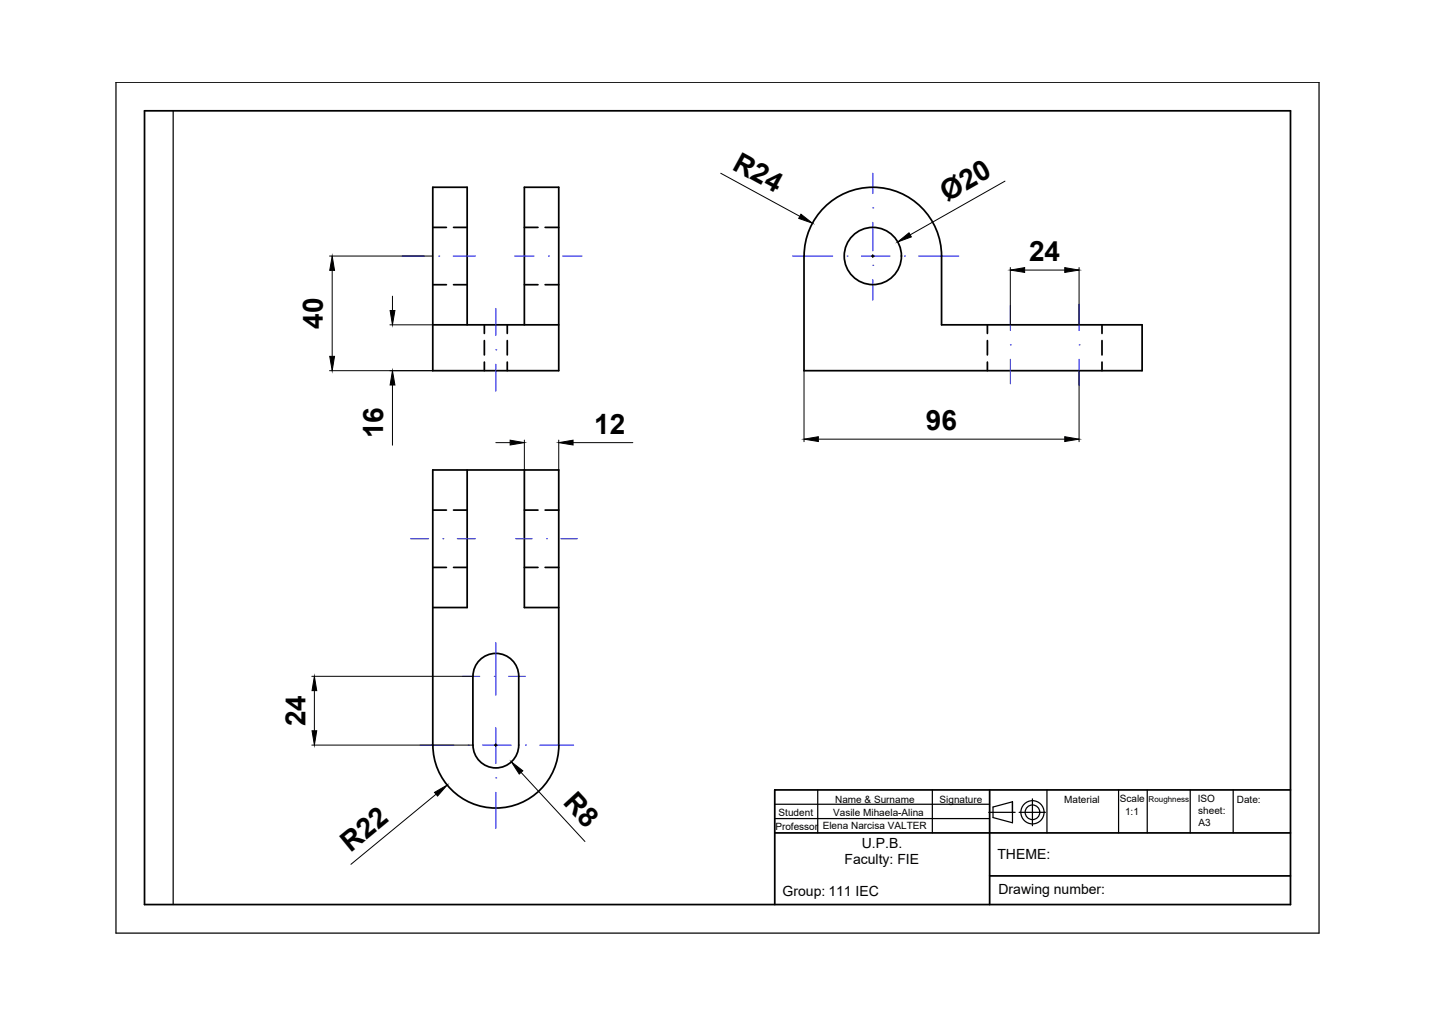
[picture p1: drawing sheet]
<svg xmlns="http://www.w3.org/2000/svg" width="297mm" height="210mm" viewBox="0 0 297 210" stroke-linecap="round" stroke-linejoin="round" font-family="sans-serif">
<!-- layer: 0 -->
<path d="M24 17h248.8v176h-248.8zM35.8 22.9v164.2M160.3 163.4h.1M160.3 169.3h44.4M160.3 166.3h44.4M169.1 163.4v8.8M192.9 163.4v8.8M216.6 163.4v8.8M231.4 163.4v8.8M237.3 163.4v8.8M246.2 163.4v8.8M255.1 163.4v8.8" fill="none" stroke="#000" stroke-width=".25"/>
<path d="M29.9 22.9h237v164.2h-237zM160.3 172.2h106.6M204.7 163.4v23.7M266.9 163.4h-106.6v23.7M204.7 181.1h62.2" fill="none" stroke="#000" stroke-width=".36"/>
<!-- layer: indicator -->
<g fill="none" stroke="#000" stroke-width=".25">
<path d="M204.5 168h5.5M209.4 165.8l-4 1.1v2.2l4 1.1v-4.4v2.2M210.8 168h5.4M213.6 165.2v5.6"/>
<circle cx="213.6" cy="168" r="2.4"/>
<circle cx="213.6" cy="168" r="1.51"/>
</g>
<!-- layer: VISIBLE -->
<g fill="none" stroke="#000" stroke-width=".36">
<path d="M166.3 52.9a14.2 14.2 0 0 1 14.2-14.2 14.2 14.2 0 0 1 14.3 14.2v14.3h41.4v9.5h-69.9v-23.7M89.5 67.2h26.1M96.6 67.2v-28.5h-7.1v38h26.1v-38h-7.1v28.5M96.6 97.2v28.4h-7.1M108.5 97.2v28.4h7.1M97.8 139.9v14.2M97.8 139.9a4.7 4.7 0 0 1 4.8-4.8 4.7 4.7 0 0 1 4.7 4.8M107.3 139.9v14.2M89.5 154.1v-56.9h26.1v56.9M89.5 154.1a13 13 0 0 0 13.1 13 13 13 0 0 0 13-13M97.8 154.1a4.7 4.7 0 0 0 4.8 4.7 4.7 4.7 0 0 0 4.7-4.7"/>
<circle cx="180.5" cy="52.9" r="5.9"/>
</g>
<!-- layer: AXIS -->
<g fill="none" stroke="#00f" stroke-width=".21">
<path d="M180.5 35.8v4.2M83.2 53h4.6M90.8 53h.1M93.7 53h4.7M106.5 53h4M113.4 53h.1M116.4 53h4M164 53h8.3M175.2 53h.1M178.2 53h5.9M180.5 43h.1M180.5 54.9h.1"/>
<path d="M180.5 46v5.9M180.5 57.8v4.3M187.1 53h.1M190 53h8.3M102.6 72.3h.1M102.6 63.8v5.6M102.6 75.3v5.6M209 71.3h.1M209 63.2v5.2M209 74.3v5.1M223.2 71.3h.1M223.2 62.9v5.5"/>
<path d="M223.2 74.3v5.4M84.9 111.4h3.8M91.6 111.4h.1M94.6 111.4h3.7M106.7 111.4h3.4M113.1 111.4h.1M116 111.4h3.4M95.7 139.9h3.6M102.2 139.9h.1M102.6 132.9v10.9M105.2 139.9h3.5M86.9 154.1h7"/>
<path d="M96.8 154.1h.1M99.8 154.1h5.9M102.6 150.5v7.4M108.7 154.1h.1M111.7 154.1h7M102.6 160.9h.1M102.6 163.8v7.5"/>
</g>
<!-- layer: INVISIBLE -->
<g fill="none" stroke="#000" stroke-width=".36">
<path d="M89.5 58.9h2.8M89.5 47h2.8M93.8 58.9h2.8M93.8 47h2.8M108.5 58.9h2.8M108.5 47h2.8M112.8 58.9h2.8M112.8 47h2.8M100.2 67.2v1.8M100.2 70.4v3M100.2 74.9v1.8M104.9 67.2v1.8"/>
<path d="M104.9 70.4v3M104.9 74.9v1.8M204.2 67.2v1.8M204.2 70.4v3M204.2 74.9v1.8M228 67.2v1.8M228 70.4v3M228 74.9v1.8M89.5 117.3h2.8M89.5 105.5h2.8M93.8 117.3h2.8M93.8 105.5h2.8"/>
<path d="M108.5 117.3h2.8M108.5 105.5h2.8M112.8 117.3h2.8M112.8 105.5h2.8"/>
</g>
<!-- layer: DIMENSION -->
<g fill="none" stroke="#000" stroke-width=".21">
<path d="M149.1 35.8l16.3 8.9M207.9 37.5l-19.6 11.1M68.2 53h21.3M68.7 55.9v17.8M180.3 53h.5M180.5 52.7v.5M209 55.3v11.9M211.9 55.9h8.3M223.2 55.3v11.9M68.2 76.7h21.3M80.7 67.2h8.8M81.2 61.2v3"/>
<path d="M81.2 79.6v12.5M166.3 76.7v14.6M223.2 76.7v14.6M102.6 91.5h2.9M108.5 91v6.2M115.6 91v6.2M118.5 91.5h12.4M169.3 90.8h50.9M64.5 139.9h33.3M64.5 154.1h33.3M65 142.8v8.3M102.3 154.1h.5"/>
<path d="M102.6 153.8v.5M107.8 159.7l13.2 14.3M90.2 164.2l-17.6 14.5"/>
</g>
<g fill="#000" stroke="#000" stroke-width=".21">
<path d="M68.7 53l.5 2.9h-1zM165.7 44.3l2.3 1.9-2.8-1zM185.7 50l2.3-1.9 .5 .9zM209 55.9l2.9-.6v1zM220.2 55.3l3 .6-3 .4zM68.2 73.7h1l-.5 3zM80.7 64.2h1l-.5 3zM81.2 76.7l.5 2.9h-1zM105.5 91l3 .5-3 .5zM115.6 91.5l2.9-.5v1zM166.3 90.8l3-.5v1zM220.2 90.3l3 .5-3 .5z"/>
<path d="M65 139.9l.5 2.9h-1zM64.5 151.1h1l-.5 3zM105.8 157.6l2.3 1.8-.7 .7zM89.9 163.9l2.6-1.5-2 2.2z"/>
</g>
<g font-size="5.8">
<text x="151.2" y="34.9" transform="rotate(29 151.2 34.9)">R24</text>
<text x="195.9" y="41.7" transform="rotate(-30 195.9 41.7)">Ø20</text>
<text x="212.9" y="54">24</text>
<text x="66.8" y="67.9" transform="rotate(-90 66.8 67.9)">40</text>
<text x="122.9" y="89.7">12</text>
<text x="191.5" y="88.9">96</text>
<text x="79.3" y="90.7" transform="rotate(-90 79.3 90.7)">16</text>
<text x="63.2" y="150.2" transform="rotate(-90 63.2 150.2)">24</text>
<text x="116.3" y="166.1" transform="rotate(47 116.3 166.1)">R8</text>
<text x="72.5" y="176.4" transform="rotate(-39 72.5 176.4)">R22</text>
</g>
<g font-size="2.9">
<text x="174.7" y="178.7">Faculty: FIE</text>
<text x="178.3" y="175.3">U.P.B.</text>
<text x="206.3" y="177.7">THEME:</text>
<text x="161.9" y="185.3">Group: 111 IEC</text>
<text x="206.6" y="184.8">Drawing number:</text>
</g>
<g font-size="2.1">
<text x="172.7" y="166.1">Name &amp; Surname</text>
<text x="194.4" y="166.1">Signature</text>
<text x="220.1" y="166">Material</text>
<text x="231.6" y="165.9">Scale</text>
<text x="247.7" y="165.8">ISO</text>
<text x="255.8" y="166">Date:</text>
<text x="160.4" y="171.6">Professor</text>
<text x="161.1" y="168.8">Student</text>
<text x="170.2" y="171.5">Elena Narcisa VALTER</text>
<text x="172.3" y="168.8">Vasile Mihaela-Alina</text>
<text x="232.7" y="168.6">1:1</text>
<text x="247.9" y="168.3">sheet:</text>
<text x="247.9" y="170.8">A3</text>
</g>
<text font-size="1.7" x="237.6" y="165.8">Roughness</text>
</svg>
